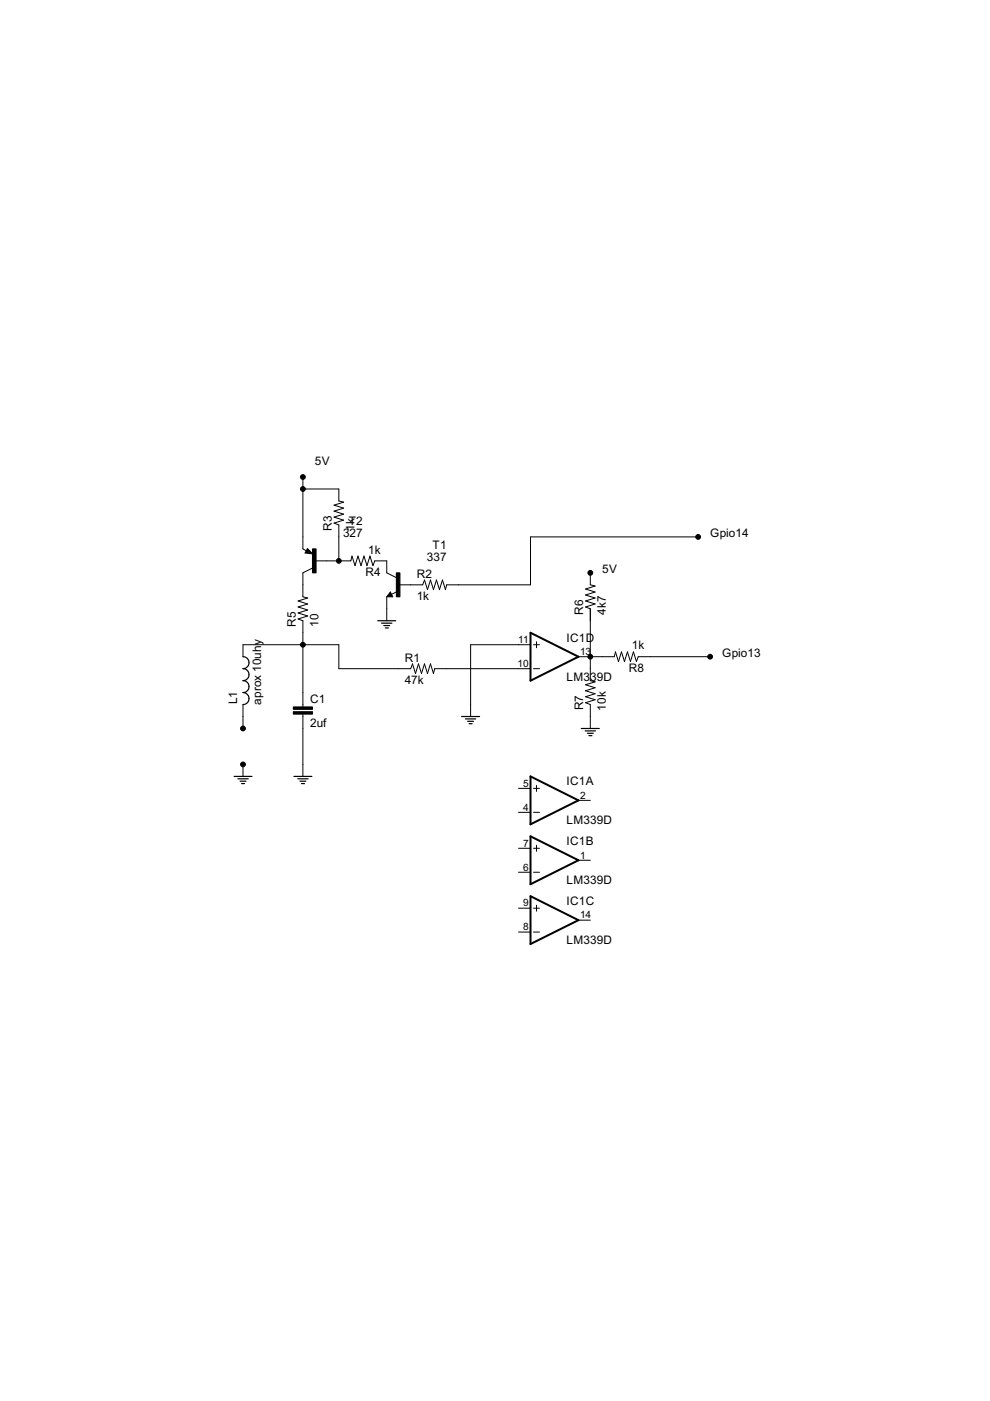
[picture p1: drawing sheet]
<svg xmlns="http://www.w3.org/2000/svg" width="210mm" height="297mm" viewBox="0 0 210 297" stroke-linecap="round" stroke-linejoin="round" font-family="sans-serif">
<path d="M112.5 134.2l10.1 5-10.1 5.1zM112.5 164.6l10.1 5.1-10.1 5.1zM112.5 177.3l10.1 5.1-10.1 5.1zM112.5 190l10.1 5.1-10.1 5.1z" fill="none" stroke="#000" stroke-width=".42"/>
<g fill="none" stroke="#000" stroke-width=".21">
<path d="M64.2 101.1v15.3l.8 .4M64.2 103.7h7.6v2.5l1.1 .3-2.1 .6 2.1 .6-2.1 .7 2.1 .6-2.1 .6 2.1 .7-2.1 .6 1 .4v7.6M65.2 116.3l1.1 1.1-1.6-.2zM66.8 118.9h7.6l.2-1 .7 2 .6-2 .6 2 .7-2 .6 2 .6-2 .7 2 .4-1h2.5v2.6l2 1M148 113.8h-35.5v10.2h-17.8l-.3 1-.6-2-.6 2-.7-2-.6 2-.6-2-.7 2-.6-2-.4 1h-5.1M51.5 139.2v-2.5h20.3v5.1h15.3l.4-1 .6 2 .6-2 .7 2 .6-2 .6 2 .7-2 .6 2 .3-1h20.3M66.3 120.4l-2.1 1.1v5l1 .3-2 .6 2 .7-2 .6 2 .6-2 .7 2 .6-2 .6 1 .4v18.3M82 126.5v5.1M82.8 125.5l.5 1h-1.3zM84.2 125.4l-1.2 .6M112.5 136.7h-12.7v15.2M113.1 136.7h1.3"/>
<path d="M113.7 136.1v1.2M122.6 139.2h7.6l.3-1 .6 2.1 .7-2.1 .6 2.1 .6-2.1 .7 2.1 .6-2.1 .6 2.1 .4-1.1h15.3M125.2 121.5v2.5l1 .2-2.1 .7 2.1 .6-2.1 .7 2.1 .6-2.1 .6 2.1 .7-2.1 .6 1.1 .4v15.2l1 .3-2.1 .6 2.1 .6-2.1 .7 2.1 .6-2.1 .6 2.1 .7-2.1 .6 1.1 .4v5.1M51.5 149.4v5.1M64.2 151.4v13.2M113.1 141.8h1.3M51.5 162.1v2.5M109.9 167.2h2.6M109.9 172.2h2.6M109.9 179.9h2.6M113.1 167.2h1.3M113.1 172.2h1.3"/>
<path d="M113.1 179.9h1.3M113.7 166.5v1.3M113.7 179.2v1.3M122.6 169.7h2.6M109.9 184.9h2.6M109.9 192.6h2.6M109.9 197.6h2.6M113.1 184.9h1.3M113.1 192.6h1.3M113.1 197.6h1.3M113.7 191.9v1.3M122.6 182.4h2.6"/>
<path d="M122.6 195.1h2.6"/>
</g>
<path d="M66.3 116.4h.7v5.1h-.7zM84 121.5h.8v5h-.8zM62.2 150.9h4.1v.5h-4.1zM62.2 149.9h4.1v.5h-4.1z" fill="#000" stroke="#000" stroke-width=".21"/>
<g fill="none" stroke="#000" stroke-width=".25">
<path d="M65.2 117h.4l-.4-.2-.2 .3 1 .2-.8-.8-.3 .6M51.5 139.2a1.27 1.27 0 0 1 1.3 1.3 1.27 1.27 0 0 1-1.3 1.3 1.27 1.27 0 0 1 1.3 1.2 1.27 1.27 0 0 1-1.3 1.3 1.26 1.26 0 0 1 1.3 1.3 1.26 1.26 0 0 1-1.3 1.2 1.27 1.27 0 0 1 1.3 1.3 1.27 1.27 0 0 1-1.3 1.3M80.1 131.6h3.8M80.9 132.1h2.2M81.4 132.6h1.2M81.7 133.1h.6M82.8 126l-.2 .3h.4l-.2-.5-.5 .6h.7M97.9 151.9h3.8M98.7 152.4h2.2M99.1 152.9h1.3M99.5 153.4h.6M123.3 154.5h3.8"/>
<path d="M124.1 155h2.2M124.5 155.5h1.3M124.9 156h.6M49.6 164.6h3.8M50.4 165.1h2.2M50.9 165.6h1.3M51.2 166.1h.7M62.3 164.6h3.8M63.1 165.1h2.2M63.6 165.6h1.3M63.9 166.1h.7"/>
</g>
<g fill="#000" stroke="#000" stroke-width=".21">
<circle cx="64.2" cy="103.7" r=".51"/>
<circle cx="64.2" cy="101.1" r=".51"/>
<circle cx="71.8" cy="118.9" r=".51"/>
<circle cx="148" cy="113.8" r=".51"/>
<circle cx="64.2" cy="136.7" r=".51"/>
<circle cx="125.2" cy="121.5" r=".51"/>
<circle cx="125.2" cy="139.2" r=".51"/>
<circle cx="150.6" cy="139.2" r=".51"/>
<circle cx="51.5" cy="154.5" r=".51"/>
<circle cx="51.5" cy="162.1" r=".51"/>
</g>
<g font-size="2.8">
<text x="66.8" y="98.6">5V</text>
<text x="70.3" y="112.5" transform="rotate(-90 70.3 112.5)">R3</text>
<text x="72.7" y="113.8">327</text>
<text x="73.9" y="111.3">T2</text>
<text x="75.1" y="112.6" transform="rotate(-90 75.1 112.6)">1k</text>
<text x="150.6" y="113.8">Gpio14</text>
<text x="78.1" y="117.4">1k</text>
<text x="90.5" y="118.9">337</text>
<text x="91.7" y="116.4">T1</text>
<text x="77.5" y="122.2">R4</text>
<text x="88.4" y="122.5">R2</text>
<text x="127.7" y="121.5">5V</text>
<text x="88.3" y="127.3">1k</text>
<text x="123.7" y="130.3" transform="rotate(-90 123.7 130.3)">R6</text>
<text x="128.5" y="130.3" transform="rotate(-90 128.5 130.3)">4k7</text>
<text x="62.7" y="132.8" transform="rotate(-90 62.7 132.8)">R5</text>
<text x="67.5" y="132.9" transform="rotate(-90 67.5 132.9)">10</text>
<text x="120.1" y="136.1">IC1D</text>
<text x="133.9" y="137.7">1k</text>
<text x="85.9" y="140.3">R1</text>
<text x="133.4" y="142.5">R8</text>
<text x="153.1" y="139.2">Gpio13</text>
<text x="50.3" y="149.3" transform="rotate(-90 50.3 149.3)">L1</text>
<text x="55.3" y="149.4" transform="rotate(-90 55.3 149.4)">aprox 10uhy</text>
<text x="65.8" y="149">C1</text>
<text x="85.8" y="145.1">47k</text>
<text x="120.1" y="144.3">LM339D</text>
<text x="65.7" y="154.1">2uf</text>
<text x="123.7" y="150.6" transform="rotate(-90 123.7 150.6)">R7</text>
<text x="128.5" y="150.7" transform="rotate(-90 128.5 150.7)">10k</text>
<text x="120.1" y="166.5">IC1A</text>
<text x="120.1" y="174.8">LM339D</text>
<text x="120.1" y="179.2">IC1B</text>
<text x="120.1" y="187.5">LM339D</text>
<text x="120.1" y="191.9">IC1C</text>
<text x="120.1" y="200.2">LM339D</text>
</g>
<g font-size="2.4">
<text x="109.9" y="136.3">11</text>
<text x="109.7" y="141.4">10</text>
<text x="123" y="138.9">13</text>
<text x="110.9" y="166.8">5</text>
<text x="110.9" y="171.9">4</text>
<text x="123" y="169.3">2</text>
<text x="110.9" y="179.5">7</text>
<text x="110.9" y="184.6">6</text>
<text x="123" y="182">1</text>
<text x="110.9" y="197.3">8</text>
<text x="110.9" y="192.2">9</text>
<text x="123" y="194.7">14</text>
</g>
</svg>
